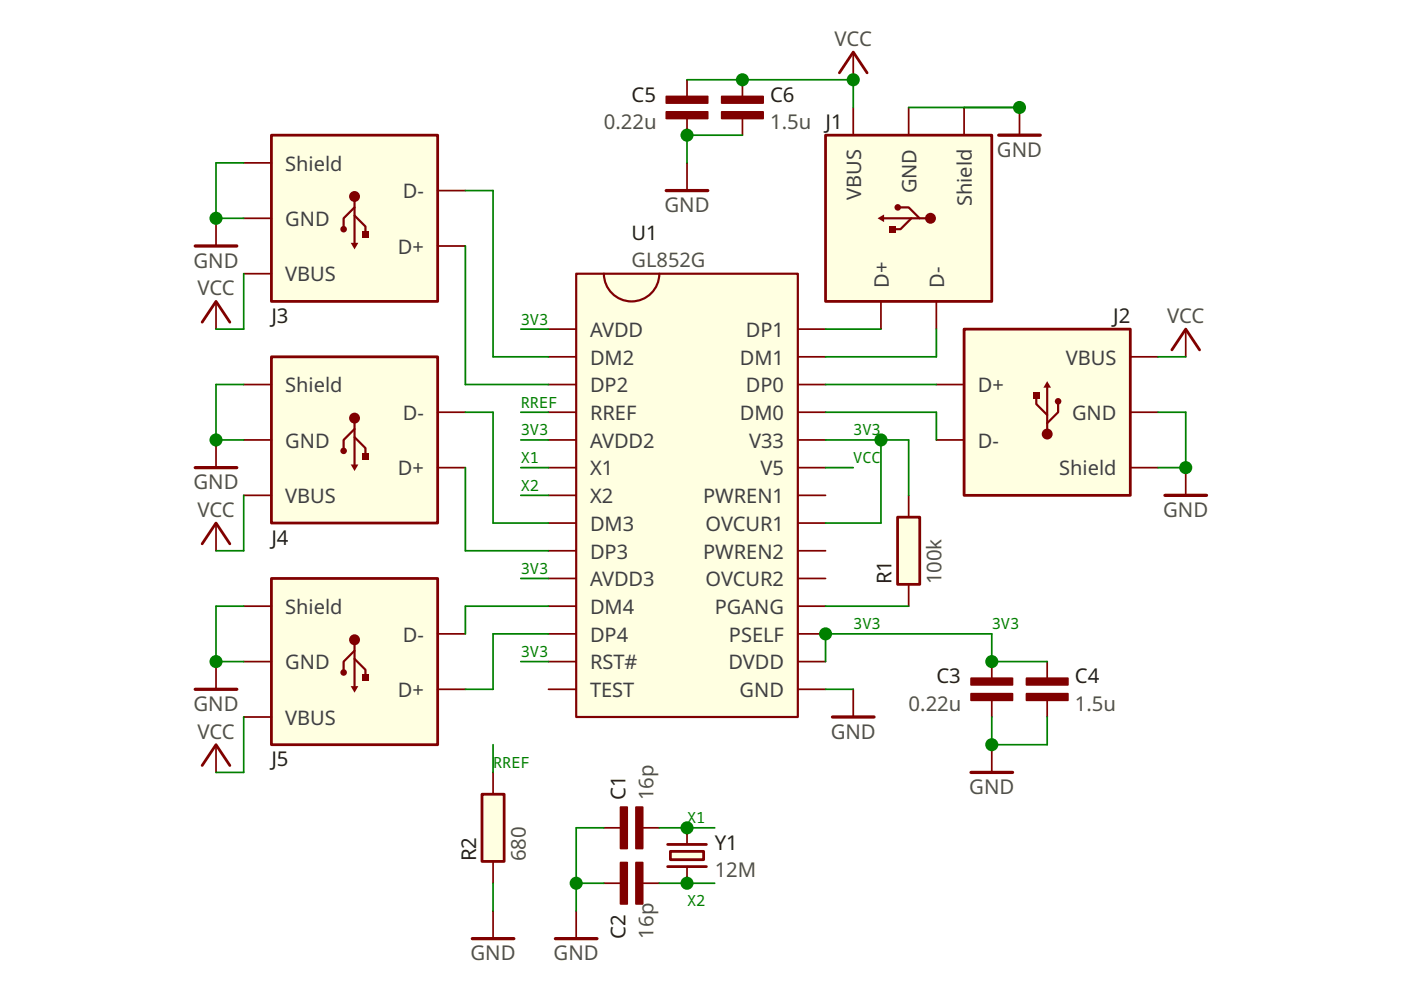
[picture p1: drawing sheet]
<svg xmlns="http://www.w3.org/2000/svg" width="297mm" height="210mm" viewBox="0 0 297 210" stroke-linecap="round" stroke-linejoin="round" font-family="sans-serif">
<path d="M211.7 28.7h8.9M141.3 40.4h8.8M247 105h8.8" fill="none" stroke="#800000" stroke-width=".69"/>
<path d="M180.9 11v5.9M145.7 34.5v5.9M216.2 22.8v5.9M251.4 99.2v5.8M128 187.3h3.6M136.3 187.3h3.5" fill="none" stroke="#800000" stroke-width=".37"/>
<path d="M178 15.4l2.9-4.4 2.9 4.4" fill="none" stroke="#800000" stroke-width=".59"/>
<g fill="#800000" stroke="#800000" stroke-width=".35">
<path d="M131.6 182.9h1.4v8.8h-1.4z" fill-rule="evenodd"/>
<path d="M134.8 182.9h1.5v8.8h-1.5z" fill-rule="evenodd"/>
</g>
<path d="M122.2 58h47v94h-47z" fill-rule="evenodd" fill="#ffffe1" stroke="#800000" stroke-width=".46"/>
<path d="M128 58a5.9 5.9 0 0 0 5.9 5.9 5.9 5.9 0 0 0 5.9-5.9" fill="none" stroke="#800000" stroke-width=".46"/>
<g fill="none" stroke="#800000" stroke-width=".37">
<path d="M116.3 75.7h5.9M116.3 69.8h5.9M169.2 75.7h5.8M169.2 69.8h5.8M251.4 69.8v5.9M116.3 93.3h5.9M116.3 99.2h5.9M116.3 81.5h5.9M116.3 87.4h5.9M169.2 93.3h5.8M169.2 99.2h5.8M169.2 81.5h5.8"/>
<path d="M169.2 87.4h5.8M116.3 116.8h5.9M116.3 105h5.9M116.3 110.9h5.9M169.2 116.8h5.8M169.2 105h5.8M169.2 110.9h5.8M116.3 122.6h5.9M116.3 134.4h5.9M116.3 128.5h5.9M169.2 122.6h5.8M169.2 134.4h5.8"/>
<path d="M169.2 128.5h5.8M45.8 157.9v5.9M116.3 140.3h5.9M116.3 146.1h5.9M169.2 140.3h5.8M169.2 146.1h5.8M180.9 146.1v5.9M210.3 157.9v5.9"/>
</g>
<path d="M176.5 152h8.8M205.9 163.8h8.8" fill="none" stroke="#800000" stroke-width=".69"/>
<path d="M248.5 74.2l2.9-4.4 2.9 4.4M42.9 162.3l2.9-4.4 2.9 4.4" fill="none" stroke="#800000" stroke-width=".59"/>
<path d="M175 28.7h35.3v35.2h-35.3z" fill-rule="evenodd" fill="#ffffe1" stroke="#800000" stroke-width=".59"/>
<g fill="#800000">
<path d="M186.1 46.3l1.4-.8v1.6z"/>
<path d="M188.5 47.9h1.4v1.4h-1.4z" fill-rule="evenodd"/>
<circle cx="190.3" cy="44" r=".69"/>
<circle cx="197.3" cy="46.3" r="1.16"/>
</g>
<path d="M187.5 46.3h9.8M190.3 44h2.4l2.3 2.3M193.2 46.3l-2.3 2.3h-1.7" fill="none" stroke="#800000" stroke-width=".46"/>
<path d="M180.9 22.8v5.9M192.7 22.8v5.9M204.4 22.8v5.9M186.8 63.9v5.9M198.5 63.9v5.9M210.3 140.3v3.5M210.3 148.5v3.5M222 140.3v3.5M222 148.5v3.5" fill="none" stroke="#800000" stroke-width=".37"/>
<g fill="#800000" stroke="#800000" stroke-width=".35">
<path d="M205.9 143.8h8.8v1.4h-8.8z" fill-rule="evenodd"/>
<path d="M205.9 147.1h8.8v1.4h-8.8z" fill-rule="evenodd"/>
<path d="M217.6 143.8h8.8v1.4h-8.8z" fill-rule="evenodd"/>
<path d="M217.6 147.1h8.8v1.4h-8.8z" fill-rule="evenodd"/>
</g>
<path d="M57.5 122.6h35.3v35.3h-35.3z" fill-rule="evenodd" fill="#ffffe1" stroke="#800000" stroke-width=".59"/>
<g fill="#800000">
<path d="M74.4 145.5h1.6l-.8 1.4z"/>
<path d="M76.8 143h1.4v1.4h-1.4z" fill-rule="evenodd"/>
<circle cx="72.9" cy="142.6" r=".69"/>
<circle cx="75.2" cy="135.6" r="1.16"/>
</g>
<path d="M75.2 138l-2.3 2.3v2.3M75.2 139.7l2.3 2.3v1.7M75.2 135.6v9.9" fill="none" stroke="#800000" stroke-width=".46"/>
<path d="M45.8 63.9v5.9M51.7 128.5h5.8M92.8 134.4h5.9M51.7 152h5.8M51.7 140.3h5.8M92.8 146.1h5.9" fill="none" stroke="#800000" stroke-width=".37"/>
<path d="M42.9 68.3l2.9-4.4 2.9 4.4" fill="none" stroke="#800000" stroke-width=".59"/>
<path d="M57.5 75.7h35.3v35.2h-35.3z" fill-rule="evenodd" fill="#ffffe1" stroke="#800000" stroke-width=".59"/>
<g fill="#800000">
<path d="M74.4 98.5h1.6l-.8 1.4z"/>
<path d="M76.8 96.1h1.4v1.3h-1.4z" fill-rule="evenodd"/>
<circle cx="72.9" cy="95.6" r=".69"/>
<circle cx="75.2" cy="88.7" r="1.16"/>
</g>
<path d="M75.2 91l-2.3 2.3v2.3M75.2 92.7l2.3 2.3v1.7M75.2 88.7v9.8" fill="none" stroke="#800000" stroke-width=".46"/>
<path d="M51.7 81.5h5.8M51.7 93.3h5.8M92.8 99.2h5.9M92.8 87.4h5.9M51.7 105h5.8" fill="none" stroke="#800000" stroke-width=".37"/>
<path d="M102.2 168.4h4.7v14.2h-4.7z" fill-rule="evenodd" fill="#ffffe1" stroke="#800000" stroke-width=".59"/>
<path d="M145.7 16.9v3.5M145.7 25.1v3.6M45.8 46.3v5.9M45.8 93.3v5.9M45.8 110.9v5.9M104.5 163.8v4.6M128 175.5h3.6M136.3 175.5h3.5M104.5 182.6v4.7M104.5 193.1v5.9M122.2 193.1v5.9" fill="none" stroke="#800000" stroke-width=".37"/>
<path d="M41.4 52.2h8.8M41.4 99.2h8.8M100.1 199h8.8M117.8 199h8.8" fill="none" stroke="#800000" stroke-width=".69"/>
<g fill="#800000" stroke="#800000" stroke-width=".35">
<path d="M141.3 20.4h8.8v1.5h-8.8z" fill-rule="evenodd"/>
<path d="M141.3 23.7h8.8v1.4h-8.8z" fill-rule="evenodd"/>
<path d="M131.6 171.1h1.4v8.8h-1.4z" fill-rule="evenodd"/>
<path d="M134.8 171.1h1.5v8.8h-1.5z" fill-rule="evenodd"/>
</g>
<path d="M42.9 115.3l2.9-4.4 2.9 4.4" fill="none" stroke="#800000" stroke-width=".59"/>
<path d="M57.5 28.7h35.3v35.2h-35.3z" fill-rule="evenodd" fill="#ffffe1" stroke="#800000" stroke-width=".59"/>
<g fill="#800000">
<path d="M74.4 51.5h1.6l-.8 1.4z"/>
<path d="M76.8 49.1h1.4v1.3h-1.4z" fill-rule="evenodd"/>
<circle cx="72.9" cy="48.6" r=".69"/>
<circle cx="75.2" cy="41.7" r="1.16"/>
</g>
<path d="M75.2 44l-2.3 2.3v2.3M75.2 45.7l2.3 2.3v1.8M75.2 41.7v9.8" fill="none" stroke="#800000" stroke-width=".46"/>
<path d="M51.7 34.5h5.8M51.7 58h5.8M51.7 46.3h5.8M92.8 52.2h5.9M92.8 40.4h5.9" fill="none" stroke="#800000" stroke-width=".37"/>
<path d="M190.3 109.7h4.7v14.2h-4.7z" fill-rule="evenodd" fill="#ffffe1" stroke="#800000" stroke-width=".59"/>
<path d="M192.7 105v4.7M192.7 123.9v4.6M45.8 140.3v5.8" fill="none" stroke="#800000" stroke-width=".37"/>
<path d="M41.4 146.1h8.8" fill="none" stroke="#800000" stroke-width=".69"/>
<path d="M204.4 69.8h35.2v35.2h-35.2z" fill-rule="evenodd" fill="#ffffe1" stroke="#800000" stroke-width=".59"/>
<g fill="#800000">
<path d="M222 80.8l.8 1.4h-1.6z"/>
<path d="M219 83.2h1.4v1.4h-1.4z" fill-rule="evenodd"/>
<circle cx="224.3" cy="85.1" r=".69"/>
<circle cx="222" cy="92" r="1.16"/>
</g>
<path d="M219.7 83.9v1.8l2.3 2.3M222 82.2v9.8M224.3 85.1v2.3l-2.3 2.3" fill="none" stroke="#800000" stroke-width=".46"/>
<path d="M239.6 75.7h5.9M198.5 81.5h5.9M198.5 93.3h5.9M239.6 99.2h5.9M239.6 87.4h5.9" fill="none" stroke="#800000" stroke-width=".37"/>
<g fill="#ffffe1" stroke="#800000" stroke-width=".59">
<path d="M141.5 179h8.3z"/>
<path d="M141.5 183.7h8.3z"/>
<path d="M142.1 180.5h7.1v1.8h-7.1z" fill-rule="evenodd"/>
</g>
<path d="M157.4 16.9v3.5M157.4 25.1v3.6M145.7 175.5v3.5M145.7 183.7v3.6" fill="none" stroke="#800000" stroke-width=".37"/>
<g fill="#800000" stroke="#800000" stroke-width=".35">
<path d="M153 20.4h8.8v1.5h-8.8z" fill-rule="evenodd"/>
<path d="M153 23.7h8.8v1.4h-8.8z" fill-rule="evenodd"/>
</g>
<g fill="none" stroke="#008000" stroke-width=".37">
<path d="M145.7 16.9h35.2v5.9M51.7 34.5h-5.9v11.8h5.9M157.4 28.7h-11.7v5.8M192.7 22.8h23.5M51.7 58v11.8h-5.9M98.7 40.4h5.8v35.3h11.8M98.7 52.2v29.3h17.6M110.4 69.8h5.9M175 69.8h11.8M198.5 69.8v5.9h-23.5M245.5 75.7h5.9M51.7 81.5h-5.9v11.8h5.9"/>
<path d="M98.7 87.4h5.8v23.5h11.8M98.7 99.2v17.6h17.6M110.4 87.4h5.9M110.4 93.3h5.9M110.4 99.2h5.9M175 87.4h23.5v5.9M175 93.3h17.7v11.7M175 99.2h5.9M175 81.5h23.5M186.8 93.3v17.6h-11.8M245.5 87.4h5.9v11.8h-5.9M51.7 105v11.8h-5.9"/>
<path d="M110.4 105h5.9M51.7 128.5h-5.9v11.8h5.9M110.4 122.6h5.9M116.3 134.4h-11.8v11.7h-5.8M116.3 128.5h-17.6v5.9M175 128.5h17.7M51.7 152v11.8h-5.9M104.5 157.9v5.9M110.4 140.3h5.9M175 140.3v-5.9h35.3v5.9h11.7M175 146.1h5.9M210.3 152v5.9h11.7v-5.9"/>
<path d="M128 175.5h-5.8v17.6M139.8 175.5h11.7M104.5 187.3v5.8M122.2 187.3h5.8M139.8 187.3h11.7"/>
</g>
<g fill="#008000">
<circle cx="251.4" cy="99.2" r="1.39"/>
<circle cx="180.9" cy="16.9" r="1.39"/>
<circle cx="216.2" cy="22.8" r="1.39"/>
<circle cx="175" cy="134.4" r="1.39"/>
<circle cx="210.3" cy="157.9" r="1.39"/>
<circle cx="210.3" cy="140.3" r="1.39"/>
<circle cx="45.8" cy="46.3" r="1.39"/>
<circle cx="145.7" cy="28.7" r="1.39"/>
<circle cx="45.8" cy="93.3" r="1.39"/>
<circle cx="45.8" cy="140.3" r="1.39"/>
<circle cx="145.7" cy="175.5" r="1.39"/>
<circle cx="145.7" cy="187.3" r="1.39"/>
<circle cx="157.4" cy="16.9" r="1.39"/>
<circle cx="186.8" cy="93.3" r="1.39"/>
<circle cx="122.2" cy="187.3" r="1.39"/>
</g>
<g font-size="4.3" fill="#505050">
<text x="177" y="9.8">VCC</text>
<text x="128" y="27.4">0.22u</text>
<text x="163.3" y="27.4">1.5u J1</text>
<text x="211.4" y="33.3">GND</text>
<text x="140.9" y="45">GND</text>
<text x="41" y="56.8">GND</text>
<text x="41.8" y="62.6">VCC</text>
<text x="247.4" y="68.5">VCC</text>
<text x="41" y="103.8">GND</text>
<text x="41.8" y="109.6">VCC</text>
<text x="246.6" y="109.6">GND</text>
<text x="199.6" y="123.9" transform="rotate(-90 199.6 123.9)">100k</text>
<text x="41" y="150.8">GND</text>
<text x="192.7" y="150.8">0.22u</text>
<text x="227.9" y="150.8">1.5u</text>
<text x="41.8" y="156.6">VCC</text>
<text x="176.1" y="156.6">GND</text>
<text x="138.5" y="169.6" transform="rotate(-90 138.5 169.6)">16p</text>
<text x="205.5" y="168.4">GND</text>
<text x="111.5" y="182.6" transform="rotate(-90 111.5 182.6)">680</text>
<text x="151.5" y="186">12M</text>
<text x="99.8" y="203.6">GND</text>
<text x="117.4" y="203.6">GND</text>
<text x="138.5" y="199" transform="rotate(-90 138.5 199)">16p</text>
</g>
<g font-size="4.3" fill="#202020">
<text x="133.9" y="21.5">C5</text>
<text x="163.3" y="21.5">C6</text>
<text x="57.5" y="68.5">J3</text>
<text x="236" y="68.5">J2</text>
<text x="57.5" y="115.5">J4</text>
<text x="189" y="123.9" transform="rotate(-90 189 123.9)">R1</text>
<text x="198.5" y="144.9">C3</text>
<text x="227.9" y="144.9">C4</text>
<text x="57.5" y="162.5">J5</text>
<text x="132.6" y="169.6" transform="rotate(-90 132.6 169.6)">C1</text>
<text x="100.9" y="182.6" transform="rotate(-90 100.9 182.6)">R2</text>
<text x="151.5" y="180.1">Y1</text>
<text x="132.6" y="199" transform="rotate(-90 132.6 199)">C2</text>
</g>
<g font-size="4.2" fill="#404040">
<text x="60.5" y="36.2">Shield</text>
<text x="194.3" y="41" transform="rotate(-90 194.3 41)">GND</text>
<text x="60.5" y="47.9">GND</text>
<text x="85.4" y="42.1">D-</text>
<text x="182.6" y="42.3" transform="rotate(-90 182.6 42.3)">VBUS</text>
<text x="206.1" y="43.7" transform="rotate(-90 206.1 43.7)">Shield</text>
<text x="84.3" y="53.8">D+</text>
<text x="60.5" y="59.7">VBUS</text>
<text x="188.4" y="61" transform="rotate(-90 188.4 61)">D+</text>
<text x="200.2" y="61" transform="rotate(-90 200.2 61)">D-</text>
<text x="125.1" y="71.4">AVDD</text>
<text x="158.1" y="71.4">DP1</text>
<text x="125.1" y="77.3">DM2</text>
<text x="156.9" y="77.3">DM1</text>
<text x="226" y="77.3">VBUS</text>
<text x="60.5" y="83.2">Shield</text>
<text x="125.1" y="83.2">DP2</text>
<text x="158.1" y="83.2">DP0</text>
<text x="207.3" y="83.2">D+</text>
<text x="85.4" y="89.1">D-</text>
<text x="125.1" y="89.1">RREF</text>
<text x="156.9" y="89.1">DM0</text>
<text x="227.3" y="89.1">GND</text>
<text x="60.5" y="94.9">GND</text>
<text x="125.1" y="94.9">AVDD2</text>
<text x="158.8" y="94.9">V33</text>
<text x="207.3" y="94.9">D-</text>
<text x="84.3" y="100.8">D+</text>
<text x="125.1" y="100.8">X1</text>
<text x="161.3" y="100.8">V5</text>
<text x="224.6" y="100.8">Shield</text>
<text x="60.5" y="106.7">VBUS</text>
<text x="125.1" y="106.7">X2</text>
<text x="149.1" y="106.7">PWREN1</text>
<text x="125.1" y="112.6">DM3</text>
<text x="149.6" y="112.6">OVCUR1</text>
<text x="125.1" y="118.4">DP3</text>
<text x="149.1" y="118.4">PWREN2</text>
<text x="125.1" y="124.3">AVDD3</text>
<text x="149.6" y="124.3">OVCUR2</text>
<text x="60.5" y="130.2">Shield</text>
<text x="125.1" y="130.2">DM4</text>
<text x="151.5" y="130.2">PGANG</text>
<text x="85.4" y="136">D-</text>
<text x="125.1" y="136">DP4</text>
<text x="154.5" y="136">PSELF</text>
<text x="60.5" y="141.9">GND</text>
<text x="125.1" y="141.9">RST#</text>
<text x="154.4" y="141.9">DVDD</text>
<text x="84.3" y="147.8">D+</text>
<text x="125.1" y="147.8">TEST</text>
<text x="156.8" y="147.8">GND</text>
<text x="60.5" y="153.7">VBUS</text>
</g>
<text font-size="4.2" fill="#202020" x="133.9" y="50.9">U1</text>
<text font-size="4.2" fill="#505050" x="133.9" y="56.7">GL852G</text>
<g font-size="3.3" fill="#008000">
<text x="110.4" y="68.8">3V3</text>
<text x="110.4" y="86.4">RREF</text>
<text x="110.4" y="92.3">3V3</text>
<text x="180.9" y="92.3">3V3</text>
<text x="110.4" y="98.2">X1</text>
<text x="180.9" y="98.2">VCC</text>
<text x="110.4" y="104.1">X2</text>
<text x="110.4" y="121.7">3V3</text>
<text x="180.9" y="133.4">3V3</text>
<text x="210.3" y="133.4">3V3</text>
<text x="110.4" y="139.3">3V3</text>
<text x="104.5" y="162.8">RREF</text>
<text x="145.7" y="174.6">X1</text>
<text x="145.7" y="192.2">X2</text>
</g>
</svg>
